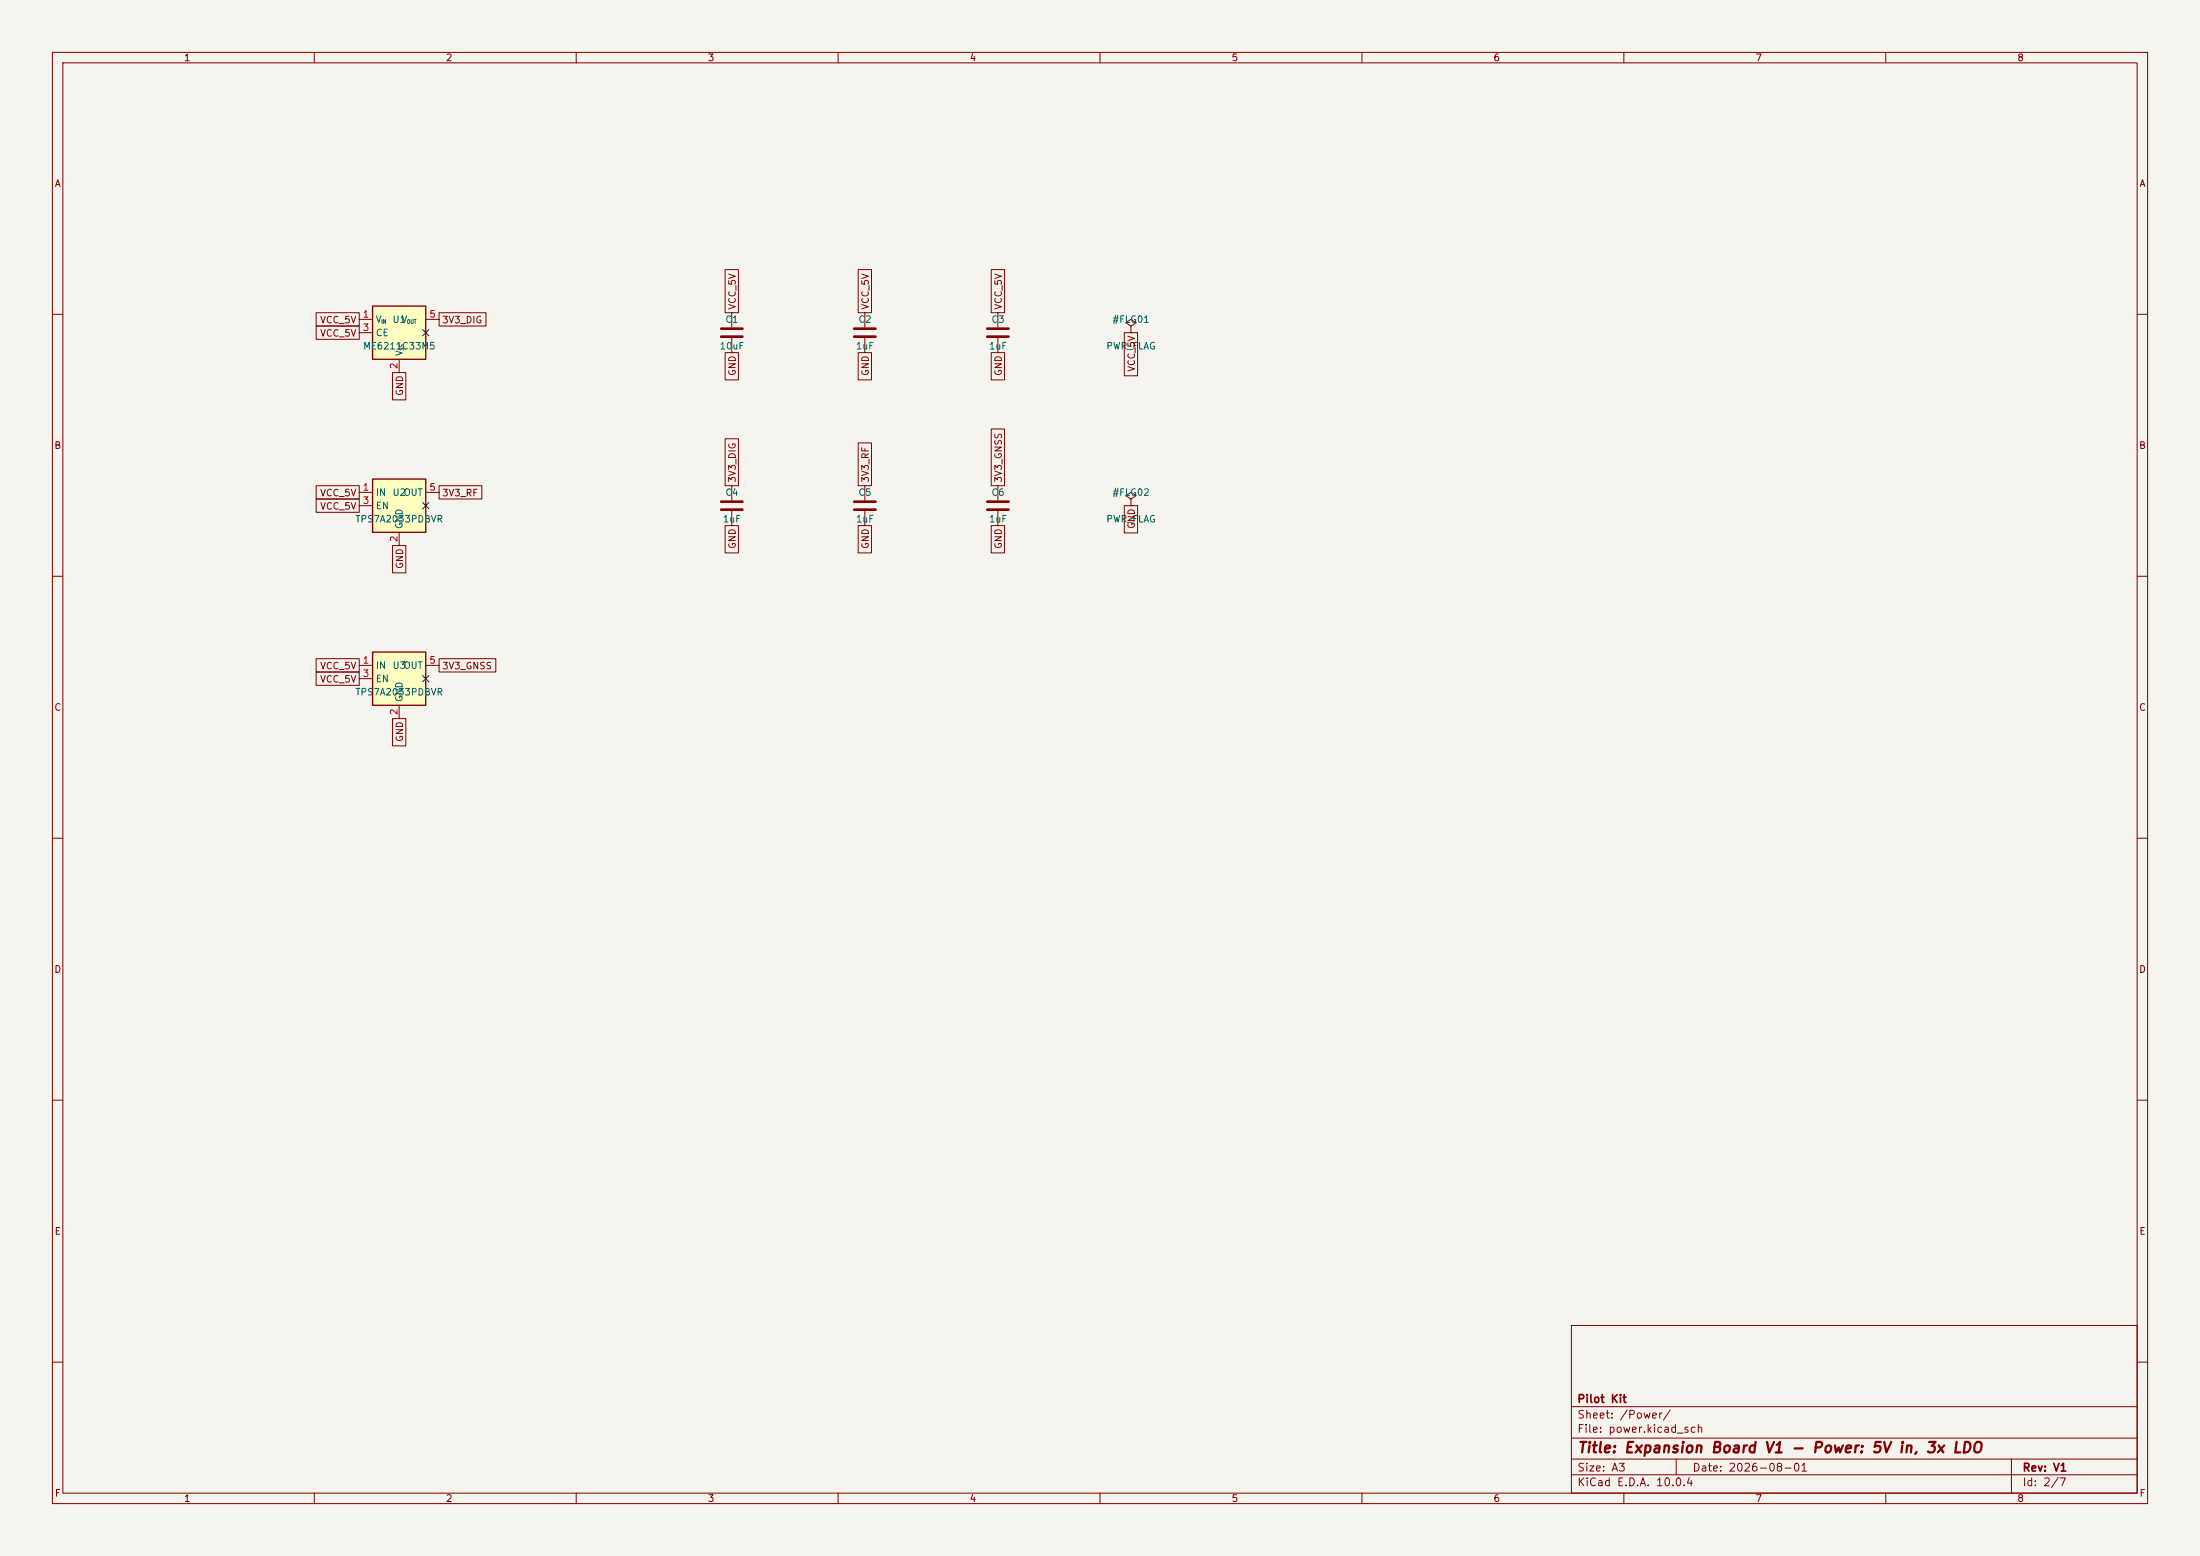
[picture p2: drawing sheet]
<svg xmlns="http://www.w3.org/2000/svg" width="420mm" height="297mm" viewBox="0 0 420 297" stroke-linecap="round" stroke-linejoin="round" font-family="sans-serif">
<path d="M0 0h420v297h-420z" fill="#f5f4ef" stroke="#f5f4ef" stroke-width=".19"/>
<g fill="none" stroke="#840000" stroke-width=".19">
<path d="M10 10h400v277h-400zM12 12h396v273h-396zM60 10v2M110 10v2M160 10v2M210 10v2M260 10v2M310 10v2M360 10v2M10 60h2M408 60h2M10 110h2"/>
<path d="M408 110h2M10 160h2M408 160h2M10 210h2M408 210h2M300 253h108v32h-108zM10 260h2M300 278.5h108M300 274.5h108M300 268.5h108M320 278.5v3M384 278.5v6.5"/>
<path d="M408 260h2M60 285v2M110 285v2M160 285v2M210 285v2M260 285v2M300 281.5h108M310 285v2M360 285v2"/>
</g>
<path d="M71.1 124.5h10.2v10.1h-10.2z" fill="#ffffc2"/>
<path d="M71.1 124.5h10.2v10.1h-10.2z" fill="none" stroke="#840000" stroke-width=".25"/>
<path d="M190.5 59.7v2.8M190.5 64.5v2.8M215.9 62.2l1-.6-1-.6-1 .6 1 .6v1.3M215.9 63.5h.1M190.5 92.7v2.8M190.5 97.5v2.8M68.6 127h2.5M68.6 129.5h2.5M76.2 134.6v2.6M81.3 127h2.5" fill="none" stroke="#840000" stroke-width=".19"/>
<path d="M188.5 62.7h4M188.5 64.3h4M188.5 95.8h4M188.5 97.3h4" fill="none" stroke="#840000" stroke-width=".51"/>
<path d="M71.1 58.4h10.2v10.2h-10.2z" fill="#ffffc2"/>
<path d="M71.1 58.4h10.2v10.2h-10.2z" fill="none" stroke="#840000" stroke-width=".25"/>
<path d="M139.7 59.7v2.8M165.1 59.7v2.8M68.6 61h2.5M68.6 63.5h2.5M76.2 68.6v2.5M81.3 61h2.5M139.7 64.5v2.8M165.1 64.5v2.8M139.7 92.7v2.8M139.7 97.5v2.8M165.1 92.7v2.8M165.1 97.5v2.8" fill="none" stroke="#840000" stroke-width=".19"/>
<path d="M137.7 62.7h4M137.7 64.3h4M163.1 62.7h4M163.1 64.3h4M137.7 95.8h4M137.7 97.3h4M163.1 95.8h4M163.1 97.3h4" fill="none" stroke="#840000" stroke-width=".51"/>
<path d="M71.1 91.4h10.2v10.2h-10.2z" fill="#ffffc2"/>
<path d="M71.1 91.4h10.2v10.2h-10.2z" fill="none" stroke="#840000" stroke-width=".25"/>
<g fill="none" stroke="#840000" stroke-width=".19">
<path d="M60.4 59.7h8.2v2.5h-8.2zM83.8 59.7h9v2.5h-9zM138.4 51.5h2.6v8.2h-2.6zM163.8 51.5h2.6v8.2h-2.6zM189.2 51.5h2.6v8.2h-2.6zM60.4 62.2h8.2v2.6h-8.2zM74.9 71.1h2.6v5.2h-2.6zM138.4 67.3h2.6v5.2h-2.6zM163.8 67.3h2.6v5.2h-2.6zM189.2 67.3h2.6v5.2h-2.6zM214.6 63.5h2.6v8.2h-2.6zM60.4 95.2h8.2v2.6h-8.2z"/>
<path d="M60.4 92.7h8.2v2.6h-8.2zM68.6 94h2.5M68.6 96.5h2.5M81.3 94h2.5M83.8 92.7h8.2v2.6h-8.2zM138.4 83.8h2.6v8.9h-2.6zM163.8 84.5h2.6v8.2h-2.6zM189.2 81.9h2.6v10.8h-2.6zM214.6 96.5h2.6v5.2h-2.6zM215.9 95.3l1-.7-1-.6-1 .6 1 .7v1.2M215.9 96.5h.1M74.9 104.1h2.6v5.2h-2.6z"/>
<path d="M76.2 101.6v2.5M138.4 100.3h2.6v5.2h-2.6zM163.8 100.3h2.6v5.2h-2.6zM189.2 100.3h2.6v5.2h-2.6zM60.4 125.7h8.2v2.6h-8.2zM60.4 128.3h8.2v2.5h-8.2zM74.9 137.2h2.6v5.2h-2.6zM83.8 125.7h10.8v2.6h-10.8z"/>
</g>
<path d="M80.7 62.9l1.2 1.2M81.9 62.9l-1.2 1.2M80.7 95.9l1.2 1.2M81.9 95.9l-1.2 1.2M80.7 128.9l1.2 1.2M81.9 128.9l-1.2 1.2" fill="none" stroke="#000084" stroke-width=".19"/>
<text font-size="2" fill="#840000" x="301" y="277.8">Title: Expansion Board V1 - Power: 5V in, 3x LDO</text>
<g font-size="1.5" fill="#840000">
<text x="301" y="268.1">Pilot Kit</text>
<text x="301" y="273.8">File: power.kicad_sch</text>
<text x="301" y="271.1">Sheet: /Power/</text>
<text x="301" y="281.2">Size: A3</text>
<text x="323" y="281.2">Date: 2026-08-01</text>
<text x="386" y="281.2">Rev: V1</text>
<text x="301" y="284">KiCad E.D.A. 10.0.4</text>
<text x="386" y="284">Id: 2/7</text>
</g>
<g font-size="1.3" fill="#840000">
<text x="35" y="12">1</text>
<text x="85" y="12">2</text>
<text x="135" y="12">3</text>
<text x="185" y="12">4</text>
<text x="235" y="12">5</text>
<text x="285" y="12">6</text>
<text x="335" y="12">7</text>
<text x="385" y="12">8</text>
<text x="10.3" y="36">A</text>
<text x="408.3" y="36">A</text>
<text x="140.8" y="59.2" transform="rotate(-90 140.8 59.2)">VCC_5V</text>
<text x="166.2" y="59.2" transform="rotate(-90 166.2 59.2)">VCC_5V</text>
<text x="191.6" y="59.2" transform="rotate(-90 191.6 59.2)">VCC_5V</text>
<text x="61" y="62">VCC_5V</text>
<text x="61" y="64.6">VCC_5V</text>
<text x="84.3" y="62">3V3_DIG</text>
<text x="140.8" y="71.9" transform="rotate(-90 140.8 71.9)">GND</text>
<text x="166.2" y="71.9" transform="rotate(-90 166.2 71.9)">GND</text>
<text x="191.6" y="71.9" transform="rotate(-90 191.6 71.9)">GND</text>
<text x="217" y="71.1" transform="rotate(-90 217 71.1)">VCC_5V</text>
<text x="77.3" y="75.7" transform="rotate(-90 77.3 75.7)">GND</text>
<text x="10.3" y="86">B</text>
<text x="408.2" y="86">B</text>
<text x="61" y="95">VCC_5V</text>
<text x="84.3" y="95">3V3_RF</text>
<text x="140.8" y="92.2" transform="rotate(-90 140.8 92.2)">3V3_DIG</text>
<text x="166.2" y="92.2" transform="rotate(-90 166.2 92.2)">3V3_RF</text>
<text x="191.6" y="92.2" transform="rotate(-90 191.6 92.2)">3V3_GNSS</text>
<text x="61" y="97.6">VCC_5V</text>
<text x="217" y="101.1" transform="rotate(-90 217 101.1)">GND</text>
<text x="140.8" y="104.9" transform="rotate(-90 140.8 104.9)">GND</text>
<text x="166.2" y="104.9" transform="rotate(-90 166.2 104.9)">GND</text>
<text x="191.6" y="104.9" transform="rotate(-90 191.6 104.9)">GND</text>
<text x="77.3" y="108.7" transform="rotate(-90 77.3 108.7)">GND</text>
<text x="61" y="128.1">VCC_5V</text>
<text x="61" y="130.6">VCC_5V</text>
<text x="84.3" y="128.1">3V3_GNSS</text>
<text x="10.3" y="136">C</text>
<text x="408.2" y="136">C</text>
<text x="77.3" y="141.7" transform="rotate(-90 77.3 141.7)">GND</text>
<text x="10.3" y="186">D</text>
<text x="408.2" y="186">D</text>
<text x="10.3" y="236">E</text>
<text x="408.3" y="236">E</text>
<text x="10.3" y="286">F</text>
<text x="35" y="287">1</text>
<text x="85" y="287">2</text>
<text x="135" y="287">3</text>
<text x="185" y="287">4</text>
<text x="235" y="287">5</text>
<text x="285" y="287">6</text>
<text x="335" y="287">7</text>
<text x="385" y="287">8</text>
<text x="408.3" y="286">F</text>
</g>
<g font-size="1.3" fill="#a90000">
<text x="69.1" y="60.9">1</text>
<text x="69.1" y="63.5">3</text>
<text x="81.8" y="60.9">5</text>
<text x="76.2" y="70.6" transform="rotate(-90 76.2 70.6)">2</text>
<text x="69.1" y="94">1</text>
<text x="81.8" y="94">5</text>
<text x="69.1" y="96.5">3</text>
<text x="76.2" y="103.6" transform="rotate(-90 76.2 103.6)">2</text>
<text x="69.1" y="127">1</text>
<text x="69.1" y="129.5">3</text>
<text x="81.8" y="127">5</text>
<text x="76.2" y="136.6" transform="rotate(-90 76.2 136.6)">2</text>
</g>
<g font-size="1.3" fill="#006464">
<text x="71.6" y="61.9">V</text>
<text x="71.6" y="64.5">CE</text>
<text x="74.8" y="61.9">U1</text>
<text x="76.5" y="61.9">V</text>
<text x="138.4" y="61.9">C1</text>
<text x="163.8" y="61.9">C2</text>
<text x="189.2" y="61.9">C3</text>
<text x="212.3" y="61.9">#FLG01</text>
<text x="69.2" y="67">ME6211C33M5</text>
<text x="77.2" y="68.1" transform="rotate(-90 77.2 68.1)">V</text>
<text x="137.3" y="67">10uF</text>
<text x="163.3" y="67">1uF</text>
<text x="188.7" y="67">1uF</text>
<text x="211.1" y="67">PWR_FLAG</text>
<text x="71.6" y="95">IN</text>
<text x="74.8" y="95">U2</text>
<text x="76.9" y="95">OUT</text>
<text x="138.4" y="95">C4</text>
<text x="163.8" y="95">C5</text>
<text x="189.2" y="95">C6</text>
<text x="212.3" y="95">#FLG02</text>
<text x="67.7" y="100">TPS7A2033PDBVR</text>
<text x="71.6" y="97.5">EN</text>
<text x="77.2" y="101.1" transform="rotate(-90 77.2 101.1)">GND</text>
<text x="137.9" y="100">1uF</text>
<text x="163.3" y="100">1uF</text>
<text x="188.7" y="100">1uF</text>
<text x="211.1" y="100">PWR_FLAG</text>
<text x="71.6" y="128">IN</text>
<text x="71.6" y="130.5">EN</text>
<text x="74.8" y="128">U3</text>
<text x="76.9" y="128">OUT</text>
<text x="67.7" y="133.1">TPS7A2033PDBVR</text>
<text x="77.2" y="134.1" transform="rotate(-90 77.2 134.1)">GND</text>
</g>
<g font-size=".8" fill="#006464">
<text x="72.7" y="62">IN</text>
<text x="77.6" y="62">OUT</text>
<text x="77.2" y="67" transform="rotate(-90 77.2 67)">SS</text>
</g>
</svg>
